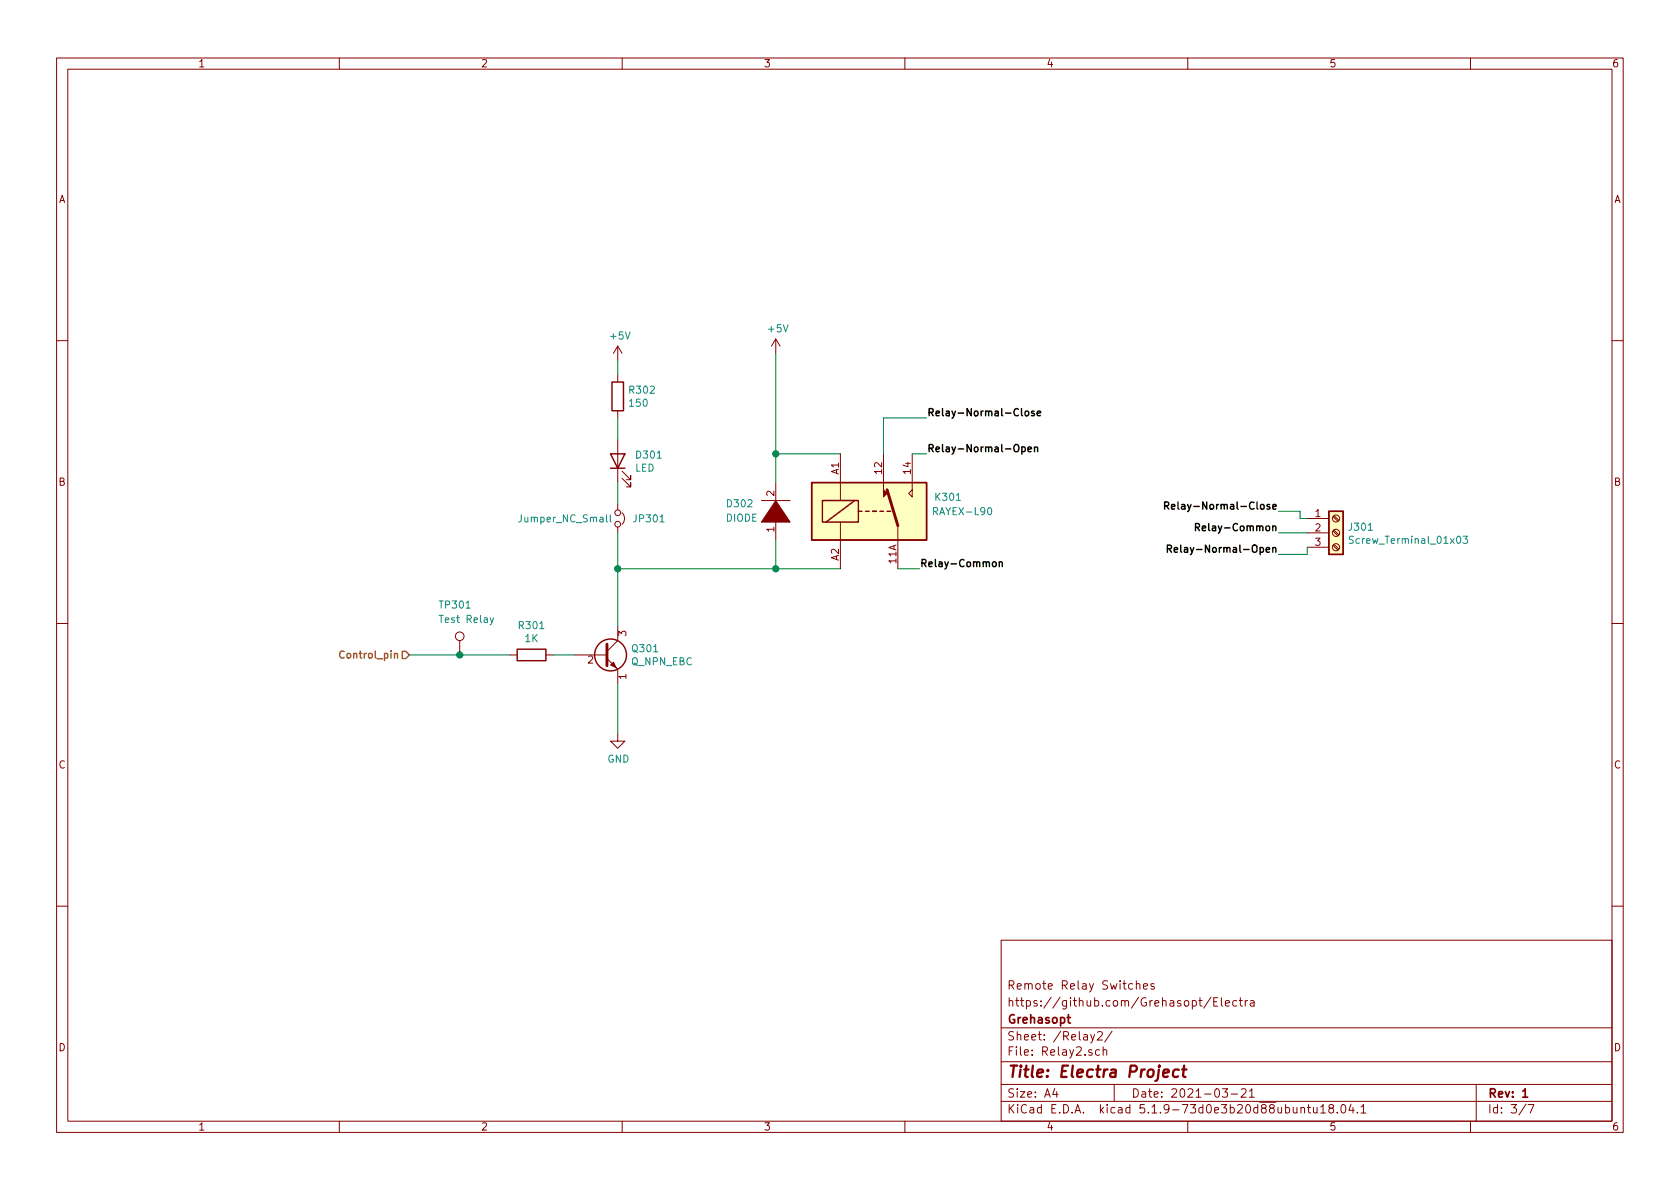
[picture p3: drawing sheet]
EESchema Schematic File Version 4
EELAYER 30 0
EELAYER END
$Descr A4 11693 8268
encoding utf-8
Sheet 3 7
Title "Electra Project"
Date "2021-03-21"
Rev "1"
Comp "Grehasopt"
Comment1 "https://github.com/Grehasopt/Electra"
Comment2 "Remote Relay Switches"
Comment3 ""
Comment4 ""
$EndDescr
$Comp
L Relay:RAYEX-L90 K?
U 1 1
P 6050 3550
AR Path="/607D3AA5" Ref="K?"  Part="1" 
AR Path="/6072D929/607D3AA5" Ref="K?"  Part="1" 
AR Path="/60BEC19B/607D3AA5" Ref="K?"  Part="1" 
AR Path="/6079F8F1/607D3AA5" Ref="K301"  Part="1" 
F 0 "K301" H 6600 3650 50  0000 C CNN
F 1 "RAYEX-L90" H 6700 3550 50  0000 C CNN
F 2 "Relay_THT:Relay_SPDT_Finder_36.11" H 6500 3500 50  0001 L CNN
F 3 "https://datasheet.lcsc.com/szlcsc/1912111437_HF-Xiamen-Hongfa-Electroacoustic-HF3FF-005-1ZS_C399562.pdf" H 6400 4550 50  0001 L CNN
F 4 "General Purpose Non Latching 5VDC SPDT Through Hole Relays RoHS" H 6050 3550 50  0001 C CNN "Description"
F 5 "C399562" H 6050 3550 50  0001 C CNN "LCSC Part #"
F 6 " HF(Xiamen Hongfa Electroacoustic)" H 6050 3550 50  0001 C CNN "Manufacturer"
F 7 "10A" H 6050 3550 50  0001 C CNN "Maximum Value"
F 8 "HF3FF/005-1ZS" H 6050 3550 50  0001 C CNN "Mfr.Part #"
F 9 "-" H 6050 3550 50  0001 C CNN "Package Reference"
	1    6050 3550
	1    0    0    -1  
$EndComp
Text Label 6450 2900 0    50   ~ 10
Relay-Normal-Close
Text Label 6450 3150 0    50   ~ 10
Relay-Normal-Open
Text Label 6400 3950 0    50   ~ 10
Relay-Common
$Comp
L pspice:DIODE D?
U 1 1
P 5400 3550
AR Path="/60C4940A" Ref="D?"  Part="1" 
AR Path="/6072D929/60C4940A" Ref="D?"  Part="1" 
AR Path="/60BEC19B/60C4940A" Ref="D?"  Part="1" 
AR Path="/6079F8F1/60C4940A" Ref="D302"  Part="1" 
F 0 "D302" V 5450 3900 50  0000 R CNN
F 1 "DIODE" V 5350 3900 50  0000 R CNN
F 2 "" H 5400 3550 50  0001 C CNN
F 3 "~" H 5400 3550 50  0001 C CNN
	1    5400 3550
	0    -1   -1   0   
$EndComp
$Comp
L Device:Q_NPN_EBC Q?
U 1 1
P 4200 4550
AR Path="/607D3AA8" Ref="Q?"  Part="1" 
AR Path="/6072D929/607D3AA8" Ref="Q?"  Part="1" 
AR Path="/60BEC19B/607D3AA8" Ref="Q?"  Part="1" 
AR Path="/6079F8F1/607D3AA8" Ref="Q301"  Part="1" 
F 0 "Q301" H 4391 4596 50  0000 L CNN
F 1 "Q_NPN_EBC" H 4391 4505 50  0000 L CNN
F 2 "Package_TO_SOT_SMD:SOT-323_SC-70" H 4400 4650 50  0001 C CNN
F 3 "https://datasheet.lcsc.com/szlcsc/1808272136_Nexperia-BC847W-115_C75568.pdf" H 4200 4550 50  0001 C CNN
F 4 "100mA" H 4200 4550 50  0001 C CNN "Maximum Value"
F 5 "NPN 100mA 45V 200mW SOT-323(SC-70) Transistors (NPN/PNP) RoHS" H 4200 4550 50  0001 C CNN "Description"
F 6 "C75568" H 4200 4550 50  0001 C CNN "LCSC Part #"
F 7 "Nexperia" H 4200 4550 50  0001 C CNN "Manufacturer"
F 8 "BC847W,115" H 4200 4550 50  0001 C CNN "Mfr.Part #"
F 9 "SOT-323(SC-70)" H 4200 4550 50  0001 C CNN "Package Reference"
	1    4200 4550
	1    0    0    -1  
$EndComp
Wire Wire Line
	4300 4750 4300 5100
Wire Wire Line
	2850 4550 3200 4550
$Comp
L Connector:Screw_Terminal_01x03 J301
U 1 1
P 9300 3700
F 0 "J301" H 9380 3742 50  0000 L CNN
F 1 "Screw_Terminal_01x03" H 9380 3651 50  0000 L CNN
F 2 "TerminalBlock:TerminalBlock_bornier-3_P5.08mm" H 9300 3700 50  0001 C CNN
F 3 "~" H 9300 3700 50  0001 C CNN
	1    9300 3700
	1    0    0    -1  
$EndComp
Text Label 8900 3550 2    50   ~ 10
Relay-Normal-Close
Text Label 8900 3850 2    50   ~ 10
Relay-Normal-Open
Wire Wire Line
	9100 3700 8900 3700
Wire Wire Line
	9100 3600 9050 3600
Wire Wire Line
	9050 3600 9050 3550
Wire Wire Line
	9050 3550 8900 3550
Wire Wire Line
	9100 3800 9100 3850
Wire Wire Line
	9100 3850 8900 3850
Text HLabel 2850 4550 0    50   Input ~ 10
Control_pin
Text Label 8900 3700 2    50   ~ 10
Relay-Common
Wire Wire Line
	5400 2450 5400 3150
Wire Wire Line
	5850 3150 5400 3150
Connection ~ 5400 3150
Wire Wire Line
	5400 3150 5400 3350
Wire Wire Line
	5850 3950 5400 3950
Wire Wire Line
	5400 3950 5400 3750
Wire Wire Line
	6400 3950 6250 3950
Wire Wire Line
	6350 3150 6450 3150
Wire Wire Line
	6150 3150 6150 2900
Wire Wire Line
	6150 2900 6450 2900
$Comp
L power:GND #PWR0302
U 1 1
P 4300 5100
F 0 "#PWR0302" H 4300 4850 50  0001 C CNN
F 1 "GND" H 4305 4927 50  0000 C CNN
F 2 "" H 4300 5100 50  0001 C CNN
F 3 "" H 4300 5100 50  0001 C CNN
	1    4300 5100
	1    0    0    -1  
$EndComp
$Comp
L Connector:TestPoint TP301
U 1 1
P 3200 4550
F 0 "TP301" H 3050 4900 50  0000 L CNN
F 1 "Test Relay" H 3050 4800 50  0000 L CNN
F 2 "TestPoint:TestPoint_Pad_D1.5mm" H 3400 4550 50  0001 C CNN
F 3 "-" H 3400 4550 50  0001 C CNN
F 4 "Give 3V3 Volts to test relay" H 3200 4550 50  0001 C CNN "Description"
F 5 "-" H 3200 4550 50  0001 C CNN "LCSC Part #"
F 6 "-" H 3200 4550 50  0001 C CNN "Manufacturer"
F 7 "-" H 3200 4550 50  0001 C CNN "Maximum Value"
F 8 "-" H 3200 4550 50  0001 C CNN "Mfr.Part #"
F 9 "-" H 3200 4550 50  0001 C CNN "Package Reference"
	1    3200 4550
	1    0    0    -1  
$EndComp
Connection ~ 5400 3950
$Comp
L Device:R R302
U 1 1
P 4300 2750
F 0 "R302" H 4370 2796 50  0000 L CNN
F 1 "150" H 4370 2705 50  0000 L CNN
F 2 "Resistor_SMD:R_0603_1608Metric_Pad0.98x0.95mm_HandSolder" V 4230 2750 50  0001 C CNN
F 3 "https://datasheet.lcsc.com/szlcsc/1809261218_RALEC-RTT031500FTP_C103302.pdf" H 4300 2750 50  0001 C CNN
F 4 "150Ω ±1% 0.1W ±100ppm/℃ 0603 Chip Resistor - Surface Mount RoHS" H 4300 2750 50  0001 C CNN "Description"
F 5 "C103302" H 4300 2750 50  0001 C CNN "LCSC Part #"
F 6 "RALEC" H 4300 2750 50  0001 C CNN "Manufacturer"
F 7 "0.1W" H 4300 2750 50  0001 C CNN "Maximum Value"
F 8 "RTT031500FTP" H 4300 2750 50  0001 C CNN "Mfr.Part #"
F 9 "0603" H 4300 2750 50  0001 C CNN "Package Reference"
	1    4300 2750
	1    0    0    -1  
$EndComp
$Comp
L Device:LED D301
U 1 1
P 4300 3200
F 0 "D301" V 4339 3082 50  0000 R CNN
F 1 "LED" V 4248 3082 50  0000 R CNN
F 2 "LED_SMD:LED_0603_1608Metric_Pad1.05x0.95mm_HandSolder" H 4300 3200 50  0001 C CNN
F 3 "https://datasheet.lcsc.com/szlcsc/2008201032_Foshan-NationStar-Optoelectronics-NCD0603R1_C84263.pdf" H 4300 3200 50  0001 C CNN
F 4 "Red 615~630nm 0603 Light Emitting Diodes (LED) RoHS" H 4300 3200 50  0001 C CNN "Description"
F 5 "C84263" H 4300 3200 50  0001 C CNN "LCSC Part #"
F 6 "Foshan NationStar Optoelectronics" H 4300 3200 50  0001 C CNN "Manufacturer"
F 7 "25mA" H 4300 3200 50  0001 C CNN "Maximum Value"
F 8 "NCD0603R1" H 4300 3200 50  0001 C CNN "Mfr.Part #"
F 9 "0603" H 4300 3200 50  0001 C CNN "Package Reference"
	1    4300 3200
	0    -1   -1   0   
$EndComp
Wire Wire Line
	4300 3050 4300 2900
Wire Wire Line
	4300 3950 5400 3950
Wire Wire Line
	4300 3950 4300 4350
Wire Wire Line
	4300 2600 4300 2500
$Comp
L Device:R R301
U 1 1
P 3700 4550
F 0 "R301" V 3493 4550 50  0000 C CNN
F 1 "1K" V 3584 4550 50  0000 C CNN
F 2 "Resistor_SMD:R_0603_1608Metric_Pad0.98x0.95mm_HandSolder" V 3630 4550 50  0001 C CNN
F 3 "https://datasheet.lcsc.com/szlcsc/1811141223_UNI-ROYAL-Uniroyal-Elec-0603WAF1001T5E_C21190.pdf" H 3700 4550 50  0001 C CNN
F 4 "1kΩ ±1% 0.1W ±100ppm/℃ 0603 Chip Resistor - Surface Mount RoHS" H 3700 4550 50  0001 C CNN "Description"
F 5 "C21190" H 3700 4550 50  0001 C CNN "LCSC Part #"
F 6 "UNI-ROYAL(Uniroyal Elec)" H 3700 4550 50  0001 C CNN "Manufacturer"
F 7 "0.1W" H 3700 4550 50  0001 C CNN "Maximum Value"
F 8 "0603WAF1001T5E" H 3700 4550 50  0001 C CNN "Mfr.Part #"
F 9 "0603" H 3700 4550 50  0001 C CNN "Package Reference"
	1    3700 4550
	0    1    1    0   
$EndComp
Wire Wire Line
	3850 4550 4000 4550
Wire Wire Line
	3550 4550 3200 4550
Connection ~ 3200 4550
$Comp
L power:+5V #PWR0303
U 1 1
P 5400 2450
F 0 "#PWR0303" H 5400 2300 50  0001 C CNN
F 1 "+5V" H 5415 2623 50  0000 C CNN
F 2 "" H 5400 2450 50  0001 C CNN
F 3 "" H 5400 2450 50  0001 C CNN
	1    5400 2450
	1    0    0    -1  
$EndComp
$Comp
L power:+5V #PWR0301
U 1 1
P 4300 2500
F 0 "#PWR0301" H 4300 2350 50  0001 C CNN
F 1 "+5V" H 4315 2673 50  0000 C CNN
F 2 "" H 4300 2500 50  0001 C CNN
F 3 "" H 4300 2500 50  0001 C CNN
	1    4300 2500
	1    0    0    -1  
$EndComp
Wire Wire Line
	4300 3350 4300 3500
Wire Wire Line
	4300 3700 4300 3950
Connection ~ 4300 3950
$Comp
L Device:Jumper_NC_Small JP301
U 1 1
P 4300 3600
F 0 "JP301" V 4300 3700 50  0000 L CNN
F 1 "Jumper_NC_Small" V 4300 2900 50  0000 L CNN
F 2 "Jumper:SolderJumper-2_P1.3mm_Bridged_RoundedPad1.0x1.5mm" H 4300 3600 50  0001 C CNN
F 3 "-" H 4300 3600 50  0001 C CNN
F 4 "-" H 4300 3600 50  0001 C CNN "Description"
F 5 "-" H 4300 3600 50  0001 C CNN "LCSC Part #"
F 6 "-" H 4300 3600 50  0001 C CNN "Manufacturer"
F 7 "-" H 4300 3600 50  0001 C CNN "Maximum Value"
F 8 "-" H 4300 3600 50  0001 C CNN "Mfr.Part #"
F 9 "-" H 4300 3600 50  0001 C CNN "Package Reference"
	1    4300 3600
	0    1    1    0   
$EndComp
$EndSCHEMATC
